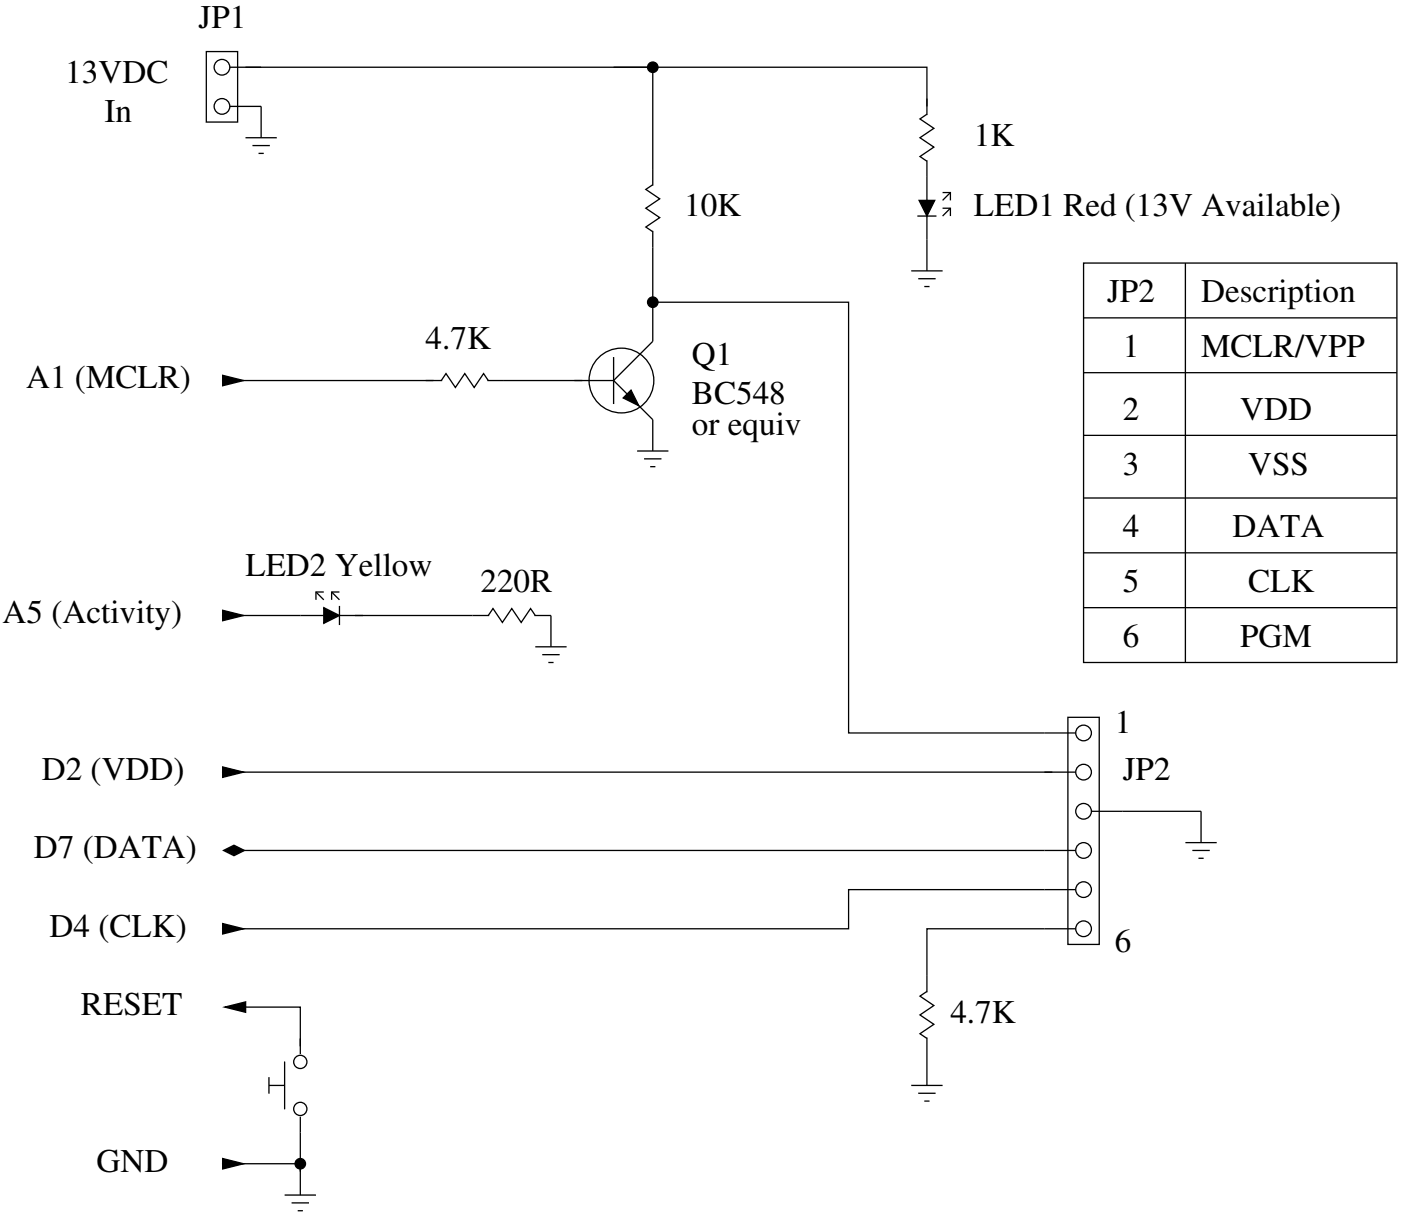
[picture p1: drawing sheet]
<svg xmlns="http://www.w3.org/2000/svg" width="179mm" height="155mm" viewBox="0 0 179 155" stroke-linecap="round" stroke-linejoin="round" font-family="sans-serif">
<g fill="none" stroke="#000" stroke-width=".17">
<path d="M26.3 6.6h4v9h-4zM29.3 8.6h54v15.1M29.3 13.6h4v4M31.3 17.6h4M32.2 18.6h2.2M33 19.6h.7M78.3 8.6h40v5M118.3 14.6l-.9 .6 1.8 1.2-1.8 1.2 1.8 1.2-1.8 1.2 .9 .6M118.3 12.6v2.1M83.3 38.6h25v55h29M83.3 23.6l-.9 .6 1.8 1.2-1.8 1.2 1.8 1.2-1.8 1.2 .9 .6M83.3 29.5v14.1l-5 5"/>
<path d="M116.3 34.6h4M117.1 27.6h2.5M117.2 35.6h2.2M117.3 25.6h2l-1 2zM118 36.6h.7M118.3 20.5v5.1M118.3 27.6v7M120.3 26.6h1v1M120.3 24.6h1v1M121.3 26.6l-1 1M121.3 24.6l-1 1M138.3 33.6h40v51h-40z"/>
<path d="M151.3 33.6v51M28.3 48.6h28.1M28.4 47.9l2.7 .7-2.7 .7zM56.3 48.6l.6-.9 1.2 1.8 1.2-1.8 1.2 1.8 1.2-1.8 .6 .9M62.2 48.6h16.1M78.3 48.6l5 5v4M78.3 45.6v6M80.6 49.8l1 2-2-1zM81.3 57.6h4M82.2 58.6h2.2M83 59.6h.7M138.3 40.6h40"/>
<path d="M138.3 55.6h40M138.3 47.6h40M28.3 78.6h13M28.4 77.9l2.7 .7-2.7 .6zM40.3 75.6l1 1M41.3 77.6l2 1-2 1zM41.3 75.6h-1v1M42.3 75.6l1 1M43.3 75.6h-1v1M43.3 78.6h19.1M43.3 77.4v2.4M62.3 78.6l.6-.9 1.2 1.8 1.2-1.8 1.2 1.8 1.2-1.8 .6 .9"/>
<path d="M68.2 78.6h2.1v4M138.3 63.6h40M138.3 70.6h40M138.3 77.6h40M28.3 98.6h109M28.4 97.9l2.7 .7-2.7 .6zM68.3 82.6h4M69.2 83.6h2.2M70 84.6h.7M136.3 91.6h4v29h-4zM28.3 108.6h109M28.4 117.9l2.7 .7-2.7 .6z"/>
<path d="M28.5 108.6l1.4-.7 1.3 .7-1.3 .6zM137.3 118.6h-19v8.1M137.3 113.6h-29v5h-80M139.3 103.6h14v4M151.3 107.6h4M152.2 108.6h2.2M153 109.6h.7M28.3 128.6h10v5M28.7 128.6l2.7-.7v1.3zM34.3 138.6h2M34.3 137.6v2M36.3 135.6v6"/>
<path d="M38.3 132.6v2M116.3 138.6h4M117.2 139.6h2.2M118.3 126.6l-.9 .6 1.8 1.2-1.8 1.2 1.8 1.2-1.8 1.2 .9 .6M118.3 132.5v6.1M28.3 148.6h10M28.4 147.9l2.7 .7-2.7 .6zM36.3 152.6h4M37.2 153.6h2.2M38 154.6h.7M38.3 142.6v10M118 140.6h.7"/>
<circle cx="28.3" cy="8.6" r="1"/>
<circle cx="28.3" cy="13.6" r="1"/>
<circle cx="83.3" cy="8.6" r=".67"/>
<circle cx="83.3" cy="38.6" r=".67"/>
<circle cx="79.3" cy="48.6" r="4.1"/>
<circle cx="138.3" cy="93.6" r="1"/>
<circle cx="138.3" cy="98.6" r="1"/>
<circle cx="138.3" cy="113.6" r="1"/>
<circle cx="138.3" cy="108.6" r="1"/>
<circle cx="138.3" cy="118.6" r="1"/>
<circle cx="138.3" cy="103.6" r="1"/>
<circle cx="38.3" cy="135.6" r=".84"/>
<circle cx="38.3" cy="148.6" r=".67"/>
<circle cx="38.3" cy="141.6" r=".84"/>
</g>
<g fill="#000">
<path d="M117.3 25.6h2l-1 2zM28.4 47.9l2.7 .7-2.7 .7zM80.6 49.8l1 2-2-1zM28.4 77.9l2.7 .7-2.7 .6zM41.3 77.6l2 1-2 1zM28.4 97.9l2.7 .7-2.7 .6zM28.4 117.9l2.7 .7-2.7 .6zM28.7 128.6l2.7-.7v1.3zM28.4 147.9l2.7 .7-2.7 .6z"/>
<path d="M28.5 108.6l1.4-.7 1.3 .7-1.3 .6z" fill-rule="evenodd"/>
<circle cx="83.3" cy="8.6" r=".67"/>
<circle cx="83.3" cy="38.6" r=".67"/>
<circle cx="38.3" cy="148.6" r=".67"/>
</g>
<g font-size="4.2">
<text x="25.3" y="3.6">JP1</text>
<text x="8.3" y="10.6">13VDC</text>
<text x="13.3" y="15.6">In</text>
<text x="124.3" y="18.6">1K</text>
<text x="87.3" y="27.6">10K</text>
<text x="124.3" y="27.6">LED1 Red (13V Available)</text>
<text x="141.3" y="38.6">JP2</text>
<text x="153.3" y="38.6">Description</text>
<text x="54.3" y="44.6">4.7K</text>
<text x="88.3" y="46.6">Q1</text>
<text x="143.3" y="45.6">1</text>
<text x="153.3" y="45.6">MCLR/VPP</text>
<text x="3.3" y="49.6">A1 (MCLR)</text>
<text x="88.3" y="51.6">BC548</text>
<text x="143.3" y="53.6">2</text>
<text x="158.3" y="53.6">VDD</text>
<text x="88.3" y="55.6">or equiv</text>
<text x="143.3" y="60.6">3</text>
<text x="159.3" y="60.6">VSS</text>
<text x="143.3" y="68.6">4</text>
<text x="157.3" y="68.6">DATA</text>
<text x="31.3" y="73.6">LED2 Yellow</text>
<text x="61.3" y="75.6">220R</text>
<text x="143.3" y="75.6">5</text>
<text x="159.3" y="75.6">CLK</text>
<text x=".3" y="79.6">A5 (Activity)</text>
<text x="143.3" y="82.6">6</text>
<text x="158.3" y="82.6">PGM</text>
<text x="142.3" y="93.6">1</text>
<text x="5.3" y="99.6">D2 (VDD)</text>
<text x="143.3" y="99.6">JP2</text>
<text x="4.3" y="109.6">D7 (DATA)</text>
<text x="6.3" y="119.6">D4 (CLK)</text>
<text x="142.3" y="121.6">6</text>
<text x="10.3" y="129.6">RESET</text>
<text x="121.3" y="130.6">4.7K</text>
<text x="12.3" y="149.6">GND</text>
</g>
</svg>
